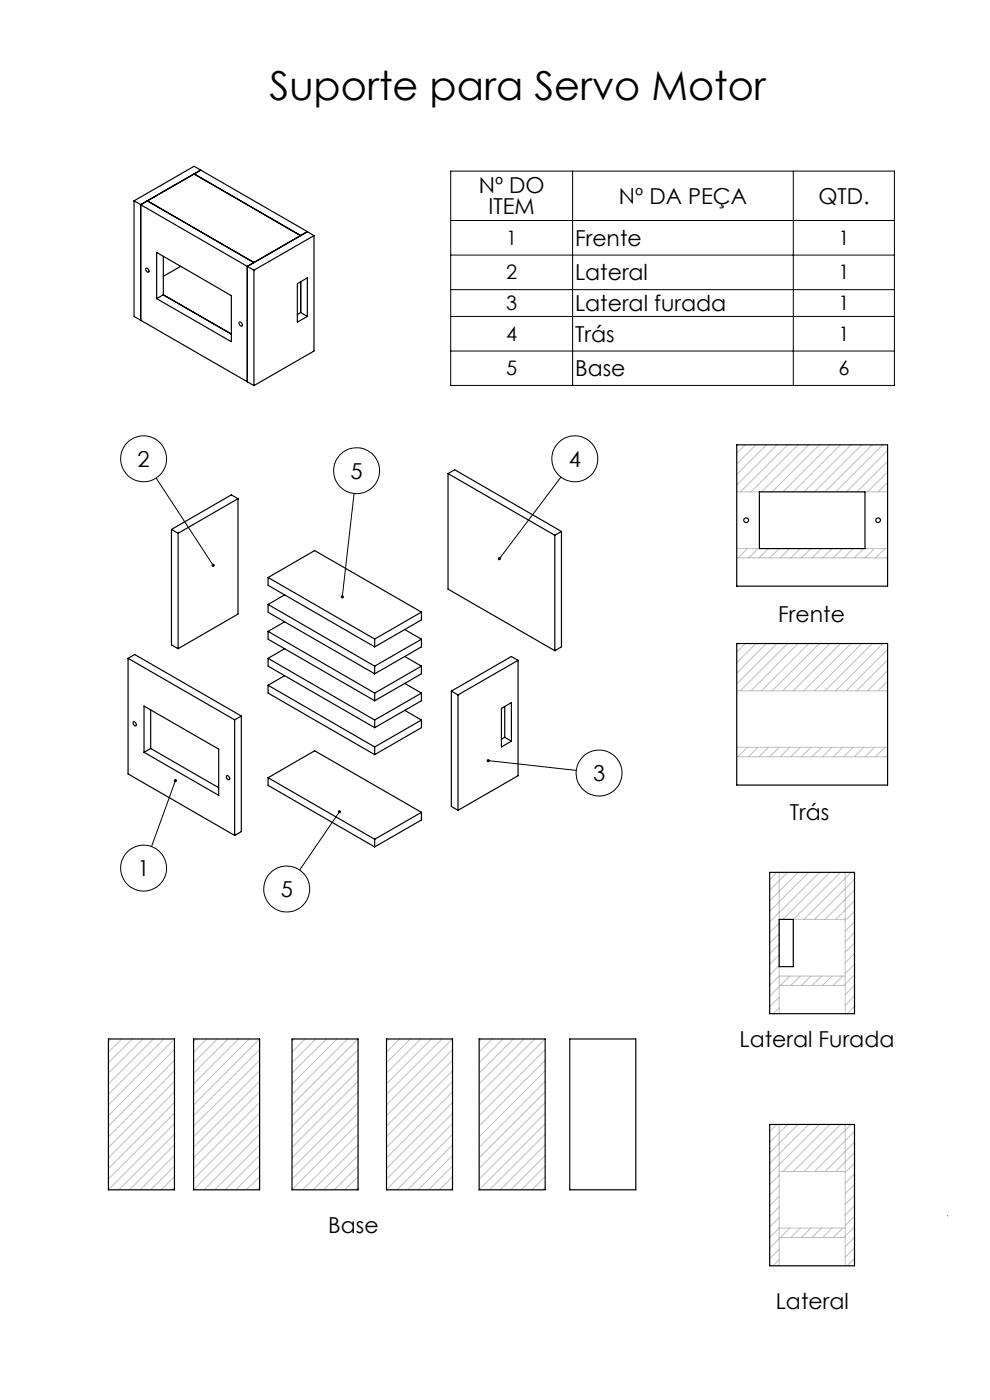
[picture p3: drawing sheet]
<svg xmlns="http://www.w3.org/2000/svg" width="210mm" height="297mm" viewBox="0 0 210 297" stroke-linecap="round" stroke-linejoin="round" font-family="sans-serif">
<g fill="none" stroke="#000" stroke-width=".21">
<path d="M95.6 36.3h94.1v45.5h-94.1zM121.5 36.3v45.5M168.3 36.3v45.5M95.6 54.1h94.1M95.6 46.8h94.1M95.6 61.5h94.1M95.6 67.1h94.1M95.6 74.5h94.1M33.1 101.4l12.1 18.5M75.1 104.7l-2.5 21.9M119 101.2l-13.1 17.3M37.2 165.6l-5.1 14"/>
<path d="M72 172.2l-8.4 12.4M103.6 161.4l18.6 2"/>
<circle cx="30.5" cy="97.3" r="4.9"/>
<circle cx="75.6" cy="99.9" r="4.9"/>
<circle cx="121.9" cy="97.3" r="4.9"/>
<circle cx="127.1" cy="164" r="4.9"/>
<circle cx="30.5" cy="184.2" r="4.9"/>
<circle cx="60.8" cy="188.6" r="4.9"/>
</g>
<g fill="none" stroke="#c0c0c0" stroke-width=".21">
<path d="M158.1 94.4l-1.8 1.8M160.3 94.4l-4 4M162.6 94.4l-6.3 6.3M164.8 94.4l-8.5 8.5M167.1 94.4l-10 9.9M169.3 94.4l-10 9.9M171.6 94.4l-10.1 9.9M173.8 94.4l-10 9.9M176 94.4l-9.9 9.9M178.3 94.4l-10 9.9M180.5 94.4l-10 9.9M182.8 94.4l-10 9.9"/>
<path d="M185 94.4l-10 9.9M187.3 94.4l-10 9.9M188.3 95.6l-8.8 8.7M188.3 97.9l-6.5 6.4M156.3 116.4h.1M156.3 104.3h4.8M156.3 116.4h4.8M156.3 118.4h32M158.5 116.4l-2 2M160.8 116.4l-2 2M163 116.4l-2 2M165.3 116.4l-2 2"/>
<path d="M167.5 116.4l-2 2M169.8 116.4l-2.1 2M172 116.4l-2 2M174.2 116.4l-1.9 2M176.5 116.4l-2 2M178.8 116.4l-2.1 2M181 116.4l-2 2M183.2 116.4l-2 2M183.5 104.3h4.8M183.5 116.4h4.8M185.5 116.4l-2 2M187.7 116.4l-2 2"/>
<path d="M188.3 100.1l-4.3 4.2M188.3 102.3l-2 2M188.3 118.1l-.3 .3M158.1 136.5l-1.8 1.9M160.3 136.5l-4 4.1M162.6 136.5l-6.3 6.3M164.8 136.5l-8.5 8.6M167.1 136.5l-10 10M169.3 136.5l-10 10M171.6 136.5l-10.1 10M173.8 136.5l-10 10M176 136.5l-9.9 10"/>
<path d="M178.3 136.5l-10 10M180.5 136.5l-10 10M182.8 136.5l-10 10M185 136.5l-10 10M187.3 136.5l-10 10M188.3 137.8l-8.8 8.7M156.3 146.5h32M156.3 158.5h32M156.3 158.5v.1M158.5 158.5l-2 2M160.8 158.5l-2 2M163 158.5l-2 2"/>
<path d="M165.3 158.5l-2 2M167.5 158.5l-2 2M169.8 158.5l-2.1 2M172 158.5l-2 2M174.2 158.5l-1.9 2M176.5 158.5l-2 2M178.8 158.5l-2.1 2M181 158.5l-2 2M183.2 158.5l-2 2M185.5 158.5l-2 2M187.7 158.5l-2 2M188.3 140l-6.5 6.5"/>
<path d="M188.3 142.3l-4.3 4.2M188.3 144.5l-2 2M156.3 160.5h32M188.3 160.2l-.3 .3M164.8 185.1l-1.5 1.5M165.3 185.1v29.9M165.3 195.8l-2 2M165.3 198.1l-2 2M167.1 185.1l-3.8 3.8M169.3 185.1l-6 6M171.6 185.1l-8.3 8.3M173.8 185.1l-10.5 10.5"/>
<path d="M176 185.1l-9.9 9.9M178.3 185.1l-10 9.9h11M179.3 185.1v29.9M180.5 185.1l-10 9.9M181.3 186.6l-8.5 8.4M181.3 188.8l-6.3 6.2M181.3 191.1l-4 3.9M181.3 193.3l-2 2M181.3 195.5l-2 2.1M181.3 197.8l-2 2M165.3 209.1h14M165.3 202.6l-2 2"/>
<path d="M165.3 200.3l-2 2M165.3 204.8l-2 2M165.3 209.3l-2 2M165.3 211.6l-2 2M165.3 213.8l-1.3 1.2M167.5 207.1l-2 2M169.8 207.1l-2.1 2M172 207.1l-2 2M174.2 207.1l-1.9 2M176.5 207.1l-2 2M178.8 207.1l-2.1 2M179.3 207.1h-14l-2 2"/>
<path d="M181.3 200.1l-2 1.9M181.3 202.3l-2 2M181.3 204.5l-2 2M181.3 206.8l-2.3 2.3M181.3 209l-2 2M181.3 211.3l-2 2M181.3 213.5l-1.6 1.5M23.6 220.4l-.6 .5M25.8 220.4l-2.8 2.8M28 220.4l-5 5.1M30.3 220.4l-7.3 7.3M32.5 220.4l-9.5 9.5"/>
<path d="M34.8 220.4l-11.8 11.8M37 220.4l-14 14M37 222.7l-14 14M37 224.9l-14 14M37 227.2l-14 14M37 229.4l-14 14M37 231.6l-14 14M37 233.9l-14 14M37 236.1l-14 14.1M37 238.4l-14 14M41.6 220.4l-.5 .5M43.9 220.4l-2.8 2.8"/>
<path d="M46.1 220.4l-5 5.1M48.4 220.4l-7.3 7.3M50.6 220.4l-9.5 9.5M52.8 220.4l-11.7 11.8M55.1 220.4l-14 14M55.1 222.7l-14 14M55.1 224.9l-14 14M55.1 227.2l-14 14M55.1 229.4l-14 14M55.1 231.6l-14 14M55.1 233.9l-14 14M55.1 236.1l-14 14.1"/>
<path d="M55.1 238.4l-14 14M62.5 220.4l-.6 .5M64.7 220.4l-2.8 2.8M67 220.4l-5.1 5.1M69.3 220.4l-7.4 7.3M71.5 220.4l-9.6 9.5M73.7 220.4l-11.8 11.8M76 220.4l-14.1 14M76 222.7l-14.1 14M76 224.9l-14.1 14M76 227.2l-14.1 14M76 229.4l-14.1 14"/>
<path d="M76 231.6l-14.1 14M76 233.9l-14.1 14M76 236.1l-14.1 14.1M76 238.4l-14.1 14M82.5 220.4l-.5 .5M84.8 220.4l-2.8 2.8M87 220.4l-5 5.1M89.3 220.4l-7.3 7.3M91.5 220.4l-9.5 9.5M93.8 220.4l-11.8 11.8M96 220.4l-14 14M96 222.7l-14 14"/>
<path d="M96 224.9l-14 14M96 227.2l-14 14M96 229.4l-14 14M96 231.6l-14 14M96 233.9l-14 14M96 236.1l-14 14.1M96 238.4l-14 14M102.2 220.4l-.6 .5M104.4 220.4l-2.8 2.8M106.7 220.4l-5.1 5.1M108.9 220.4l-7.3 7.3M111.2 220.4l-9.6 9.5"/>
<path d="M113.4 220.4l-11.8 11.8M115.6 220.4l-14 14M115.6 222.7l-14 14M115.6 224.9l-14 14M115.6 227.2l-14 14M115.6 229.4l-14 14M115.6 231.6l-14 14M115.6 233.9l-14 14M115.6 236.1l-14 14.1M115.6 238.4l-14 14M164.8 238.5l-1.5 1.6M165.3 238.5v30"/>
<path d="M167.1 238.5l-3.8 3.8M169.3 238.5l-6 6.1M171.6 238.5l-8.3 8.3M173.8 238.5l-10.5 10.6M176 238.5l-9.9 10M178.3 238.5l-10 10M179.3 238.5v30M180.5 238.5l-10 10M37 240.6l-11.8 11.8M37 242.9l-9.5 9.5M37 245.1l-7.3 7.3M37 247.4l-5 5"/>
<path d="M37 249.6l-2.8 2.8M37 251.8l-.5 .6M55.1 240.6l-11.8 11.8M55.1 242.9l-9.6 9.5M55.1 245.1l-7.3 7.3M55.1 247.4l-5.1 5M55.1 249.6l-2.8 2.8M55.1 251.8l-.6 .6M76 240.6l-11.8 11.8M76 242.9l-9.6 9.5M76 245.1l-7.3 7.3M76 247.4l-5.1 5"/>
<path d="M76 249.6l-2.8 2.8M76 251.8l-.6 .6M96 240.6l-11.8 11.8M96 242.9l-9.5 9.5M96 245.1l-7.3 7.3M96 247.4l-5.1 5M96 249.6l-2.8 2.8M96 251.8l-.6 .6M115.6 240.6l-11.7 11.8M115.6 242.9l-9.5 9.5M115.6 245.1l-7.3 7.3M115.6 247.4l-5 5"/>
<path d="M115.6 249.6l-2.7 2.8M115.6 251.8l-.5 .6M165.3 248.5h14M165.3 249.3l-2 2M165.3 251.6l-2 1.9M165.3 253.8l-2 2M165.3 256l-2 2.1M165.3 258.3l-2 2M181.3 240l-8.5 8.5M181.3 242.3l-6.3 6.2M181.3 244.5l-4 4M181.3 246.8l-2 2"/>
<path d="M181.3 249l-2 2M181.3 251.3l-2 2M181.3 253.5l-2 2M181.3 255.8l-2 2M181.3 258l-2 2M165.3 262.5h14M165.3 262.8l-2 2M165.3 265l-2 2M165.3 267.3l-1.3 1.2M167.5 260.5l-2 2M169.8 260.5l-2.1 2M172 260.5l-2 2"/>
<path d="M174.2 260.5l-1.9 2M176.5 260.5l-2 2M178.8 260.5l-2.1 2M179.3 260.5h-14l-2 2M181.3 260.2l-2.3 2.3M181.3 262.5l-2 2M181.3 264.7l-2 2M181.3 267l-1.6 1.5"/>
</g>
<path d="M201 257.9h.1" fill="none" stroke="#00f" stroke-width=".21"/>
<path d="M45 119.6l-.1 .1a.34 .34 0 0 0 .1 .5 .34 .34 0 0 0 .4 0l-.2-.3 .3 .3a.35 .35 0 0 0 0-.5 .35 .35 0 0 0-.5-.1zM105.7 118.3l-.1 .3 .1 .2 .2-.3-.2 .3a.34 .34 0 0 0 .5-.1 .34 .34 0 0 0 0-.4 .34 .34 0 0 0-.5 0zM72.4 126.4a.35 .35 0 0 0-.1 .3 .35 .35 0 0 0 .3 .3v-.4v.4a.34 .34 0 0 0 .3-.5 .34 .34 0 0 0-.5-.1zM103.4 161l-.1 .3 .3 .1-.3-.1a.34 .34 0 0 0 .3 .4 .34 .34 0 0 0 .3-.5 .34 .34 0 0 0-.5-.2zM36.9 165.4a.34 .34 0 0 0 .1 .5 .34 .34 0 0 0 .5-.2 .34 .34 0 0 0-.2-.4l-.1 .3 .1-.3zM71.8 171.9a.34 .34 0 0 0 0 .5 .34 .34 0 0 0 .4 0 .34 .34 0 0 0 0-.5l-.2 .3 .2-.3z" fill="#000"/>
<g fill="none" stroke="#000" stroke-width=".25">
<path d="M41.2 36.9l22.6 13.1M42.6 36.1l-12.8 7.3M42.6 36.1l22.6 13M42.6 36.1l-1.4-.8-12.8 7.3M28.4 42.6l1.4 .8M28.4 42.6v24.5l1.4 .8M29.8 43.4l22.7 13.1M29.8 43.4v24.5M31 56.9a.51 .51 0 0 1 .5 .3 .51 .51 0 0 1-.1 .6l-.4-.3zM31.3 42.6l22.6 13.1M33.2 53.5l15.9 9.2v9.8l-15.9-9.1zM34.6 54.4v8.1"/>
<path d="M38.3 56.5l-3.7 2.1M52.5 56.5v24.5M52.5 56.5l1.4 .8M53.9 57.3v24.5M63.8 59.8v6.5M63.8 50l-11.3 6.5M65.2 49.1l-12.7 7.4M65.2 49.1l1.4 .9M65.2 49.1l-1.4 .9M66.6 50v24.5l-12.7 7.3M66.6 50l-12.7 7.3M29.8 67.9l22.7 13.1"/>
<path d="M34.6 62.5l-1.4 .9M34.6 62.5l14.5 8.4M50.8 68.3a.51 .51 0 0 1 .5 .3 .51 .51 0 0 1-.1 .6l-.4-.3zM63.1 60.2l2.1-1.3v8.2l-2.1 1.2zM63.8 66.3l1.4 .8M63.8 66.3l-.7 .4M52.5 81l1.4 .8M156.3 94.4h32v30h-32zM36.4 112.3l1.4 .8M36.4 112.3v24.5l1.4 .8M37.8 113.1v24.5M50.5 105.8l-12.7 7.3"/>
<path d="M50.5 105.8v24.5l-12.7 7.3M50.5 105.8l-1.4-.8-12.7 7.3M95 100.5l22.7 13.1M95 100.5v24.5l22.7 13M95 100.5l1.4-.8 22.7 13M117.7 113.6v24.4M119.1 112.7l-1.4 .9M119.1 112.7v24.5l-1.4 .8M161.1 104.3h22.4v12.1h-22.4zM27.2 139.7l22.6 13M27.2 139.7v24.5l22.6 13M27.2 139.7l1.4-.9 22.6 13.1"/>
<path d="M56.9 122.5v1.7l22.6 13M56.9 128.2v1.7l22.6 13M56.9 133.9v1.7l22.6 13.1M56.9 139.7v1.6l22.6 13.1M56.9 122.5l22.6 13.1M56.9 133.9l22.6 13.1M56.9 128.2l22.6 13.1M56.9 139.7l22.6 13M56.9 122.5l9.8-5.7 22.7 13.1M60.4 131.9l-3.5 2M60.4 137.6l-3.5 2.1M60.4 126.2l-3.5 2"/>
<path d="M79.5 135.6v1.6M85.9 139.3l3.5 2M85.9 133.6l3.5 2M89.4 129.9v1.6l-9.9 5.7M89.4 135.6v1.6l-9.9 5.7M89.4 135.6l-9.9 5.7M89.4 129.9l-9.9 5.7M156.3 136.5h32v30h-32zM28.3 153.1a.54 .54 0 0 1 .5 .3 .54 .54 0 0 1-.1 .6l-.4-.3zM30.6 149.8l15.8 9.1v9.8l-15.8-9.1zM32 158.8l-1.4 .8M32 158.8l14.4 8.3"/>
<path d="M32 150.6v8.2M49.8 152.7v24.5M51.2 151.9v24.5l-1.4 .8M51.2 151.9l-1.4 .8M56.9 145.4v1.6l22.6 13.1M56.9 145.4l22.6 13.1M60.4 143.3l-3.5 2.1M79.5 141.3v1.6M79.5 147v1.7M79.5 152.7v1.7M79.5 158.5v1.6M85.9 150.7l3.5 2"/>
<path d="M85.9 145l3.5 2M89.4 152.7l-9.9 5.8M89.4 141.3v1.6l-9.9 5.8M89.4 147v1.7l-9.9 5.7M89.4 152.7v1.7l-9.9 5.7M89.4 141.3l-9.9 5.7M89.4 147l-9.9 5.7M95.7 146.6l1.5 .8M95.7 146.6v24.5l1.5 .8M97.2 147.4v24.5M106.4 150.3l2.1-1.3v8.2l-2.1 1.3zM107.1 156.4l1.4 .8"/>
<path d="M107.1 149.9v6.5M107.1 156.4l-.7 .4M109.9 140.1v24.5l-12.7 7.3M109.9 140.1l-12.7 7.3M109.9 140.1l-1.4-.8-12.8 7.3M48.1 164.5a.54 .54 0 0 1 .5 .4 .54 .54 0 0 1-.1 .5l-.4-.3zM56.9 165l22.6 13M56.9 165v1.6l22.6 13.1M56.9 165l9.8-5.7 22.7 13M79.5 178v1.7M89.4 172.3v1.7l-9.9 5.7M89.4 172.3l-9.9 5.7"/>
<path d="M163.3 185.1h18v29.9h-18zM165.3 195h3v10.1h-3zM23 220.4h14v32h-14zM41.1 220.4h14v32h-14zM61.9 220.4h14.1v32h-14.1zM82 220.4h14v32h-14zM101.6 220.4h14v32h-14zM120.9 220.4h14v32h-14zM163.3 238.5h18v30h-18z"/>
<circle cx="158.3" cy="110.4" r=".5"/>
<circle cx="186.3" cy="110.4" r=".49"/>
</g>
<text font-size="8.5" x="57.2" y="21.1">Suporte para Servo Motor</text>
<g font-size="4.7">
<text x="101.5" y="40.9">Nº DO</text>
<text x="103.6" y="45.5">ITEM</text>
<text x="131.3" y="43.2">Nº DA PEÇA</text>
<text x="173.6" y="43.2">QTD.</text>
<text x="122" y="52.1">Frente</text>
<text x="122" y="59.4">Lateral</text>
<text x="122" y="65.9">Lateral furada</text>
<text x="122" y="72.5">Trás</text>
<text x="122" y="79.8">Base</text>
<text x="29.2" y="99">2</text>
<text x="74.4" y="101.5">5</text>
<text x="120.7" y="99">4</text>
<text x="165.1" y="131.9">Frente</text>
<text x="125.8" y="165.7">3</text>
<text x="167.6" y="174">Trás</text>
<text x="29.2" y="185.8">1</text>
<text x="59.5" y="190.3">5</text>
<text x="156.9" y="222.1">Lateral Furada</text>
<text x="69.6" y="261.5">Base</text>
<text x="164.6" y="277.6">Lateral</text>
</g>
<g font-size="4.2">
<text x="107.4" y="51.9">1</text>
<text x="177.8" y="51.9">1</text>
<text x="107.4" y="59.3">2</text>
<text x="177.8" y="59.3">1</text>
<text x="107.4" y="65.8">3</text>
<text x="177.8" y="65.8">1</text>
<text x="107.4" y="72.3">4</text>
<text x="177.8" y="72.3">1</text>
<text x="107.4" y="79.6">5</text>
<text x="177.8" y="79.6">6</text>
</g>
</svg>
